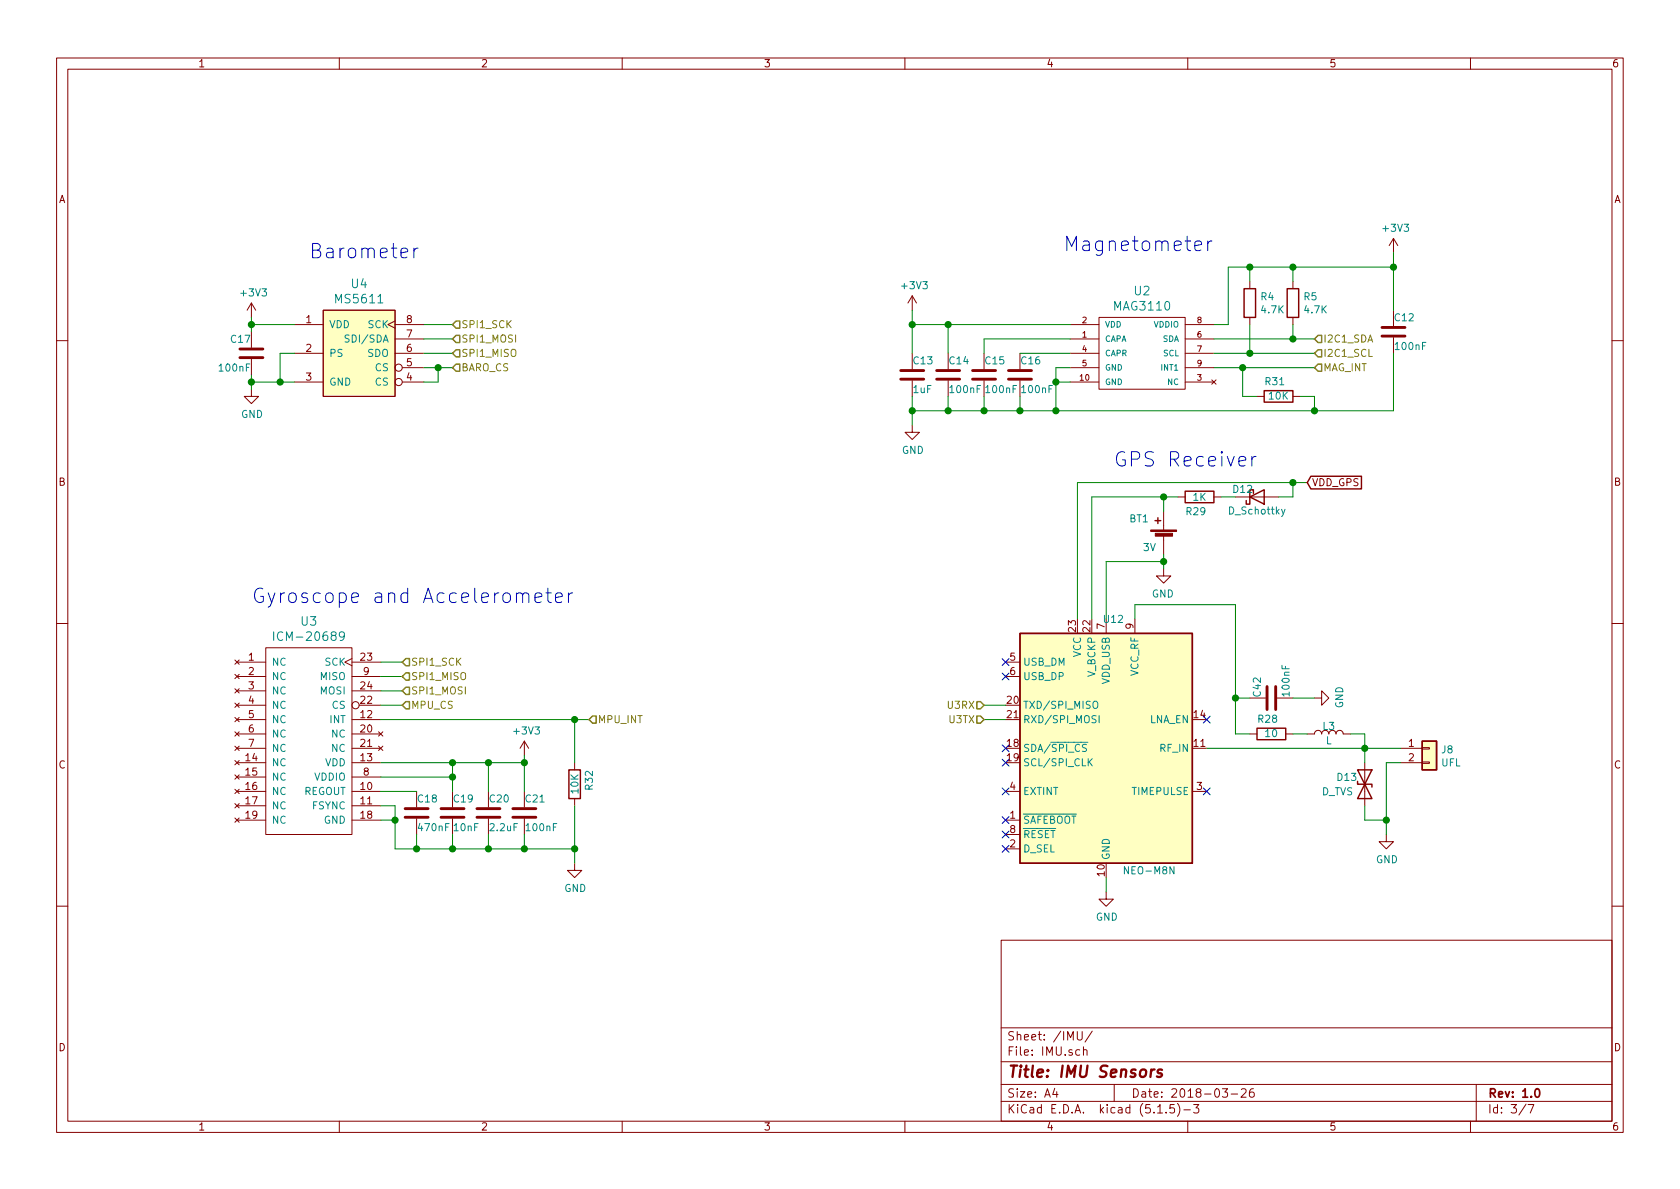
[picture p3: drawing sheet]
EESchema Schematic File Version 4
EELAYER 30 0
EELAYER END
$Descr A4 11693 8268
encoding utf-8
Sheet 3 7
Title "IMU Sensors"
Date "2018-03-26"
Rev "1.0"
Comp ""
Comment1 ""
Comment2 ""
Comment3 ""
Comment4 ""
$EndDescr
$Comp
L mems:ICM-20689 U3
U 1 1
P 2150 5150
F 0 "U3" H 2150 5987 60  0000 C CNN
F 1 "ICM-20689" H 2150 5881 60  0000 C CNN
F 2 "MEMS:QFN-24_MPU" H 2150 5150 60  0001 C CNN
F 3 "" H 2150 5150 60  0001 C CNN
	1    2150 5150
	1    0    0    -1  
$EndComp
$Comp
L mems:MS5611 U4
U 1 1
P 2500 2450
F 0 "U4" H 2500 2937 60  0000 C CNN
F 1 "MS5611" H 2500 2831 60  0000 C CNN
F 2 "MEMS:QFN8-5x3" H 2500 2450 60  0001 C CNN
F 3 "" H 2500 2450 60  0001 C CNN
	1    2500 2450
	1    0    0    -1  
$EndComp
$Comp
L mems:MAG3110 U2
U 1 1
P 7950 2450
F 0 "U2" H 7950 2887 60  0000 C CNN
F 1 "MAG3110" H 7950 2781 60  0000 C CNN
F 2 "MEMS:DFN-10" H 7950 2450 60  0001 C CNN
F 3 "" H 7950 2450 60  0001 C CNN
	1    7950 2450
	1    0    0    -1  
$EndComp
$Comp
L power:GND #PWR017
U 1 1
P 1750 2700
F 0 "#PWR017" H 1750 2450 50  0001 C CNN
F 1 "GND" H 1755 2527 50  0000 C CNN
F 2 "" H 1750 2700 50  0001 C CNN
F 3 "" H 1750 2700 50  0001 C CNN
	1    1750 2700
	1    0    0    -1  
$EndComp
$Comp
L power:+3V3 #PWR015
U 1 1
P 1750 2200
F 0 "#PWR015" H 1750 2050 50  0001 C CNN
F 1 "+3V3" H 1765 2373 50  0000 C CNN
F 2 "" H 1750 2200 50  0001 C CNN
F 3 "" H 1750 2200 50  0001 C CNN
	1    1750 2200
	1    0    0    -1  
$EndComp
$Comp
L power:+3V3 #PWR013
U 1 1
P 6350 2150
F 0 "#PWR013" H 6350 2000 50  0001 C CNN
F 1 "+3V3" H 6365 2323 50  0000 C CNN
F 2 "" H 6350 2150 50  0001 C CNN
F 3 "" H 6350 2150 50  0001 C CNN
	1    6350 2150
	1    0    0    -1  
$EndComp
$Comp
L power:+3V3 #PWR016
U 1 1
P 3650 5250
F 0 "#PWR016" H 3650 5100 50  0001 C CNN
F 1 "+3V3" H 3665 5423 50  0000 C CNN
F 2 "" H 3650 5250 50  0001 C CNN
F 3 "" H 3650 5250 50  0001 C CNN
	1    3650 5250
	1    0    0    -1  
$EndComp
$Comp
L power:GND #PWR014
U 1 1
P 6350 2950
F 0 "#PWR014" H 6350 2700 50  0001 C CNN
F 1 "GND" H 6355 2777 50  0000 C CNN
F 2 "" H 6350 2950 50  0001 C CNN
F 3 "" H 6350 2950 50  0001 C CNN
	1    6350 2950
	1    0    0    -1  
$EndComp
$Comp
L power:GND #PWR018
U 1 1
P 4000 6000
F 0 "#PWR018" H 4000 5750 50  0001 C CNN
F 1 "GND" H 4005 5827 50  0000 C CNN
F 2 "" H 4000 6000 50  0001 C CNN
F 3 "" H 4000 6000 50  0001 C CNN
	1    4000 6000
	1    0    0    -1  
$EndComp
Wire Wire Line
	2650 4600 2800 4600
Wire Wire Line
	2650 4700 2800 4700
Wire Wire Line
	2650 4800 2800 4800
Wire Wire Line
	2650 4900 2800 4900
Wire Wire Line
	2650 5000 4000 5000
Text HLabel 2800 4600 2    50   Input ~ 0
SPI1_SCK
Text HLabel 2800 4700 2    50   Input ~ 0
SPI1_MISO
Text HLabel 2800 4800 2    50   Input ~ 0
SPI1_MOSI
Text HLabel 2800 4900 2    50   Input ~ 0
MPU_CS
Text HLabel 4100 5000 2    50   Input ~ 0
MPU_INT
$Comp
L Device:C C18
U 1 1
P 2900 5650
F 0 "C18" H 2900 5750 50  0000 L CNN
F 1 "470nF" H 2900 5550 50  0000 L CNN
F 2 "STD_SMD:C_0603_HandSoldering" H 2938 5500 50  0001 C CNN
F 3 "" H 2900 5650 50  0001 C CNN
	1    2900 5650
	1    0    0    -1  
$EndComp
$Comp
L Device:C C19
U 1 1
P 3150 5650
F 0 "C19" H 3150 5750 50  0000 L CNN
F 1 "10nF" H 3150 5550 50  0000 L CNN
F 2 "STD_SMD:C_0603_HandSoldering" H 3188 5500 50  0001 C CNN
F 3 "" H 3150 5650 50  0001 C CNN
	1    3150 5650
	1    0    0    -1  
$EndComp
$Comp
L Device:C C20
U 1 1
P 3400 5650
F 0 "C20" H 3400 5750 50  0000 L CNN
F 1 "2.2uF" H 3400 5550 50  0000 L CNN
F 2 "STD_SMD:C_0603_HandSoldering" H 3438 5500 50  0001 C CNN
F 3 "" H 3400 5650 50  0001 C CNN
	1    3400 5650
	1    0    0    -1  
$EndComp
$Comp
L Device:C C21
U 1 1
P 3650 5650
F 0 "C21" H 3650 5750 50  0000 L CNN
F 1 "100nF" H 3650 5550 50  0000 L CNN
F 2 "STD_SMD:C_0603_HandSoldering" H 3688 5500 50  0001 C CNN
F 3 "" H 3650 5650 50  0001 C CNN
	1    3650 5650
	1    0    0    -1  
$EndComp
Wire Wire Line
	2650 5500 2900 5500
Wire Wire Line
	3650 5250 3650 5300
Wire Wire Line
	2650 5300 3150 5300
Connection ~ 3650 5300
Wire Wire Line
	3650 5300 3650 5500
Wire Wire Line
	2650 5400 3150 5400
Wire Wire Line
	3150 5400 3150 5300
Connection ~ 3150 5300
Wire Wire Line
	3150 5300 3400 5300
Wire Wire Line
	3150 5400 3150 5500
Connection ~ 3150 5400
Wire Wire Line
	3400 5500 3400 5300
Connection ~ 3400 5300
Wire Wire Line
	3400 5300 3650 5300
Wire Wire Line
	3650 5900 3400 5900
Wire Wire Line
	2750 5900 2750 5700
Wire Wire Line
	2750 5600 2650 5600
Wire Wire Line
	3650 5900 3650 5800
Wire Wire Line
	2650 5700 2750 5700
Connection ~ 2750 5700
Wire Wire Line
	2750 5700 2750 5600
Wire Wire Line
	2900 5800 2900 5900
Connection ~ 2900 5900
Wire Wire Line
	2900 5900 2750 5900
Wire Wire Line
	3150 5800 3150 5900
Connection ~ 3150 5900
Wire Wire Line
	3150 5900 2900 5900
Wire Wire Line
	3400 5800 3400 5900
Connection ~ 3400 5900
Wire Wire Line
	3400 5900 3150 5900
$Comp
L Device:C C16
U 1 1
P 7100 2600
F 0 "C16" H 7100 2700 50  0000 L CNN
F 1 "100nF" H 7100 2500 50  0000 L CNN
F 2 "STD_SMD:C_0603_HandSoldering" H 7138 2450 50  0001 C CNN
F 3 "" H 7100 2600 50  0001 C CNN
	1    7100 2600
	1    0    0    -1  
$EndComp
$Comp
L Device:C C15
U 1 1
P 6850 2600
F 0 "C15" H 6850 2700 50  0000 L CNN
F 1 "100nF" H 6850 2500 50  0000 L CNN
F 2 "STD_SMD:C_0603_HandSoldering" H 6888 2450 50  0001 C CNN
F 3 "" H 6850 2600 50  0001 C CNN
	1    6850 2600
	1    0    0    -1  
$EndComp
$Comp
L Device:C C14
U 1 1
P 6600 2600
F 0 "C14" H 6600 2700 50  0000 L CNN
F 1 "100nF" H 6600 2500 50  0000 L CNN
F 2 "STD_SMD:C_0603_HandSoldering" H 6638 2450 50  0001 C CNN
F 3 "" H 6600 2600 50  0001 C CNN
	1    6600 2600
	1    0    0    -1  
$EndComp
$Comp
L Device:C C13
U 1 1
P 6350 2600
F 0 "C13" H 6350 2700 50  0000 L CNN
F 1 "1uF" H 6350 2500 50  0000 L CNN
F 2 "STD_SMD:C_0603_HandSoldering" H 6388 2450 50  0001 C CNN
F 3 "" H 6350 2600 50  0001 C CNN
	1    6350 2600
	1    0    0    -1  
$EndComp
$Comp
L Device:C C12
U 1 1
P 9700 2300
F 0 "C12" H 9700 2400 50  0000 L CNN
F 1 "100nF" H 9700 2200 50  0000 L CNN
F 2 "STD_SMD:C_0603_HandSoldering" H 9738 2150 50  0001 C CNN
F 3 "" H 9700 2300 50  0001 C CNN
	1    9700 2300
	1    0    0    -1  
$EndComp
Wire Wire Line
	7450 2250 6600 2250
Wire Wire Line
	6350 2250 6350 2150
Wire Wire Line
	6350 2250 6350 2450
Connection ~ 6350 2250
Wire Wire Line
	6350 2750 6350 2850
Wire Wire Line
	6350 2850 6600 2850
Wire Wire Line
	7350 2850 7350 2650
Wire Wire Line
	7350 2550 7450 2550
Connection ~ 6350 2850
Wire Wire Line
	6350 2850 6350 2950
Wire Wire Line
	7450 2650 7350 2650
Connection ~ 7350 2650
Wire Wire Line
	7350 2650 7350 2550
Wire Wire Line
	7450 2450 7100 2450
Wire Wire Line
	7450 2350 6850 2350
Wire Wire Line
	6850 2350 6850 2450
Wire Wire Line
	6600 2450 6600 2250
Connection ~ 6600 2250
Wire Wire Line
	6600 2250 6350 2250
Wire Wire Line
	6600 2750 6600 2850
Connection ~ 6600 2850
Wire Wire Line
	6600 2850 6850 2850
Wire Wire Line
	6850 2750 6850 2850
Connection ~ 6850 2850
Wire Wire Line
	6850 2850 7100 2850
Wire Wire Line
	7100 2750 7100 2850
Connection ~ 7100 2850
Wire Wire Line
	7100 2850 7350 2850
$Comp
L power:+3V3 #PWR012
U 1 1
P 9700 1750
F 0 "#PWR012" H 9700 1600 50  0001 C CNN
F 1 "+3V3" H 9715 1923 50  0000 C CNN
F 2 "" H 9700 1750 50  0001 C CNN
F 3 "" H 9700 1750 50  0001 C CNN
	1    9700 1750
	1    0    0    -1  
$EndComp
Wire Wire Line
	8450 2350 9000 2350
Wire Wire Line
	8450 2450 8700 2450
Wire Wire Line
	8450 2550 8650 2550
Text HLabel 9150 2350 2    50   Input ~ 0
I2C1_SDA
Text HLabel 9150 2450 2    50   Input ~ 0
I2C1_SCL
Text HLabel 9150 2550 2    50   Input ~ 0
MAG_INT
Wire Wire Line
	7350 2850 9150 2850
Wire Wire Line
	9700 2850 9700 2450
Connection ~ 7350 2850
$Comp
L Device:C C17
U 1 1
P 1750 2450
F 0 "C17" H 1750 2550 50  0000 L CNN
F 1 "100nF" H 1750 2350 50  0000 L CNN
F 2 "STD_SMD:C_0603_HandSoldering" H 1788 2300 50  0001 C CNN
F 3 "" H 1750 2450 50  0001 C CNN
	1    1750 2450
	-1   0    0    -1  
$EndComp
Wire Wire Line
	2050 2650 1950 2650
Wire Wire Line
	1750 2650 1750 2700
Wire Wire Line
	1750 2650 1750 2600
Connection ~ 1750 2650
Wire Wire Line
	2050 2450 1950 2450
Wire Wire Line
	1950 2450 1950 2650
Connection ~ 1950 2650
Wire Wire Line
	1950 2650 1750 2650
Wire Wire Line
	2050 2250 1750 2250
Wire Wire Line
	1750 2250 1750 2300
Wire Wire Line
	1750 2250 1750 2200
Connection ~ 1750 2250
Wire Wire Line
	2950 2550 3050 2550
Wire Wire Line
	3050 2550 3050 2650
Wire Wire Line
	3050 2650 2950 2650
Connection ~ 3050 2550
Wire Wire Line
	3050 2550 3150 2550
Wire Wire Line
	2950 2450 3150 2450
Wire Wire Line
	2950 2350 3150 2350
Wire Wire Line
	2950 2250 3150 2250
Text HLabel 3150 2250 2    50   Input ~ 0
SPI1_SCK
Text HLabel 3150 2350 2    50   Input ~ 0
SPI1_MOSI
Text HLabel 3150 2450 2    50   Input ~ 0
SPI1_MISO
Text HLabel 3150 2550 2    50   Input ~ 0
BARO_CS
$Comp
L Device:R R4
U 1 1
P 8700 2100
F 0 "R4" H 8770 2146 50  0000 L CNN
F 1 "4.7K" H 8770 2055 50  0000 L CNN
F 2 "STD_SMD:R_0603_HandSoldering" V 8630 2100 50  0001 C CNN
F 3 "" H 8700 2100 50  0001 C CNN
	1    8700 2100
	1    0    0    -1  
$EndComp
$Comp
L Device:R R5
U 1 1
P 9000 2100
F 0 "R5" H 9070 2146 50  0000 L CNN
F 1 "4.7K" H 9070 2055 50  0000 L CNN
F 2 "STD_SMD:R_0603_HandSoldering" V 8930 2100 50  0001 C CNN
F 3 "" H 9000 2100 50  0001 C CNN
	1    9000 2100
	1    0    0    -1  
$EndComp
Wire Wire Line
	8450 2250 8550 2250
Wire Wire Line
	8550 2250 8550 1850
Wire Wire Line
	8550 1850 8700 1850
Wire Wire Line
	8700 1850 8700 1950
Wire Wire Line
	8700 1850 9000 1850
Wire Wire Line
	9000 1850 9000 1950
Connection ~ 8700 1850
Wire Wire Line
	8700 2250 8700 2450
Connection ~ 8700 2450
Wire Wire Line
	8700 2450 9150 2450
Wire Wire Line
	9000 2250 9000 2350
Connection ~ 9000 2350
Wire Wire Line
	9000 2350 9150 2350
Wire Wire Line
	9000 1850 9700 1850
Wire Wire Line
	9700 1850 9700 2150
Connection ~ 9000 1850
Wire Wire Line
	9700 1750 9700 1850
Connection ~ 9700 1850
$Comp
L Connector_Generic:Conn_01x02 J8
U 1 1
P 9950 5200
F 0 "J8" H 10029 5192 50  0000 L CNN
F 1 "UFL" H 10029 5101 50  0000 L CNN
F 2 "Connector_Coaxial:U.FL_Molex_MCRF_73412-0110_Vertical" H 9950 5200 50  0001 C CNN
F 3 "~" H 9950 5200 50  0001 C CNN
	1    9950 5200
	1    0    0    -1  
$EndComp
Wire Wire Line
	9750 5200 9500 5200
$Comp
L power:GND #PWR055
U 1 1
P 9650 5800
F 0 "#PWR055" H 9650 5550 50  0001 C CNN
F 1 "GND" H 9655 5627 50  0000 C CNN
F 2 "" H 9650 5800 50  0001 C CNN
F 3 "" H 9650 5800 50  0001 C CNN
	1    9650 5800
	1    0    0    -1  
$EndComp
Wire Wire Line
	9750 5300 9650 5300
Wire Wire Line
	9650 5300 9650 5700
$Comp
L Device:D_Schottky D12
U 1 1
P 8750 3450
F 0 "D12" H 8650 3400 50  0000 C CNN
F 1 "D_Schottky" H 8750 3550 50  0000 C CNN
F 2 "STD_SMD:D_SOD-323_HandSoldering" H 8750 3450 50  0001 C CNN
F 3 "" H 8750 3450 50  0001 C CNN
	1    8750 3450
	1    0    0    1   
$EndComp
$Comp
L Device:R R29
U 1 1
P 8350 3450
F 0 "R29" V 8450 3400 50  0000 L CNN
F 1 "1K" V 8350 3450 50  0000 C CNN
F 2 "STD_SMD:R_0603_HandSoldering" V 8280 3450 50  0001 C CNN
F 3 "" H 8350 3450 50  0001 C CNN
	1    8350 3450
	0    -1   1    0   
$EndComp
Wire Wire Line
	8200 3450 8100 3450
Wire Wire Line
	8600 3450 8500 3450
Wire Wire Line
	8900 3450 9000 3450
Wire Wire Line
	9000 3450 9000 3350
Connection ~ 9000 3350
Wire Wire Line
	9000 3350 9100 3350
$Comp
L Device:Battery_Cell BT1
U 1 1
P 8100 3750
F 0 "BT1" H 8200 3900 50  0000 L CNN
F 1 "3V" H 8150 3700 50  0000 L CNN
F 2 "BatteryExt:XH414HG-IV01E" V 8100 3810 50  0001 C CNN
F 3 "" V 8100 3810 50  0001 C CNN
	1    8100 3750
	-1   0    0    -1  
$EndComp
Wire Wire Line
	8100 3550 8100 3450
Text HLabel 6850 4900 0    50   Input ~ 0
U3RX
Text HLabel 6850 5000 0    50   Input ~ 0
U3TX
Wire Wire Line
	9000 3350 7500 3350
$Comp
L power:GND #PWR054
U 1 1
P 8100 3950
F 0 "#PWR054" H 8100 3700 50  0001 C CNN
F 1 "GND" H 8105 3777 50  0000 C CNN
F 2 "" H 8100 3950 50  0001 C CNN
F 3 "" H 8100 3950 50  0001 C CNN
	1    8100 3950
	-1   0    0    -1  
$EndComp
Wire Wire Line
	8100 3950 8100 3900
$Comp
L Device:R R28
U 1 1
P 8850 5100
F 0 "R28" V 8950 5050 50  0000 L CNN
F 1 "10" V 8850 5100 50  0000 C CNN
F 2 "STD_SMD:R_0603_HandSoldering" V 8780 5100 50  0001 C CNN
F 3 "" H 8850 5100 50  0001 C CNN
	1    8850 5100
	0    -1   -1   0   
$EndComp
$Comp
L Device:L L3
U 1 1
P 9250 5100
F 0 "L3" V 9300 5100 50  0000 C CNN
F 1 "L" V 9200 5100 50  0000 C CNN
F 2 "STD_SMD:R_0402" H 9250 5100 50  0001 C CNN
F 3 "" H 9250 5100 50  0001 C CNN
	1    9250 5100
	0    -1   -1   0   
$EndComp
Wire Wire Line
	9000 5100 9100 5100
$Comp
L Device:C C42
U 1 1
P 8850 4850
F 0 "C42" H 8850 4950 50  0000 L CNN
F 1 "100nF" H 8850 4750 50  0000 L CNN
F 2 "STD_SMD:C_0603_HandSoldering" H 8888 4700 50  0001 C CNN
F 3 "" H 8850 4850 50  0001 C CNN
	1    8850 4850
	0    -1   -1   0   
$EndComp
Wire Wire Line
	8700 4850 8600 4850
Wire Wire Line
	8600 4850 8600 5100
Wire Wire Line
	8600 5100 8700 5100
$Comp
L power:GND #PWR053
U 1 1
P 9150 4850
F 0 "#PWR053" H 9150 4600 50  0001 C CNN
F 1 "GND" H 9155 4677 50  0000 C CNN
F 2 "" H 9150 4850 50  0001 C CNN
F 3 "" H 9150 4850 50  0001 C CNN
	1    9150 4850
	0    -1   -1   0   
$EndComp
Wire Wire Line
	9000 4850 9150 4850
Wire Wire Line
	9400 5100 9500 5100
Wire Wire Line
	9500 5100 9500 5200
Connection ~ 9500 5200
$Comp
L Device:D_TVS D13
U 1 1
P 9500 5450
F 0 "D13" V 9450 5250 50  0000 L CNN
F 1 "D_TVS" V 9550 5150 50  0000 L CNN
F 2 "STD_SMD:R_0402" H 9500 5450 50  0001 C CNN
F 3 "https://en.wikipedia.org/wiki/Transient-voltage-suppression_diode" H 9500 5450 50  0001 C CNN
	1    9500 5450
	0    1    1    0   
$EndComp
Wire Wire Line
	9500 5300 9500 5200
Wire Wire Line
	9500 5600 9500 5700
Wire Wire Line
	9500 5700 9650 5700
Connection ~ 9650 5700
Wire Wire Line
	9650 5700 9650 5800
Wire Wire Line
	6850 5000 7000 5000
Wire Wire Line
	6850 4900 7000 4900
$Comp
L Device:R R32
U 1 1
P 4000 5450
F 0 "R32" V 4100 5400 50  0000 L CNN
F 1 "10K" V 4000 5450 50  0000 C CNN
F 2 "STD_SMD:R_0603_HandSoldering" V 3930 5450 50  0001 C CNN
F 3 "" H 4000 5450 50  0001 C CNN
	1    4000 5450
	1    0    0    -1  
$EndComp
Wire Wire Line
	3650 5900 4000 5900
Wire Wire Line
	4000 5900 4000 6000
Connection ~ 3650 5900
Wire Wire Line
	4000 5900 4000 5600
Connection ~ 4000 5900
Wire Wire Line
	4000 5300 4000 5000
Connection ~ 4000 5000
Wire Wire Line
	4000 5000 4100 5000
$Comp
L Device:R R31
U 1 1
P 8900 2750
F 0 "R31" V 9000 2700 50  0000 L CNN
F 1 "10K" V 8900 2750 50  0000 C CNN
F 2 "STD_SMD:R_0603_HandSoldering" V 8830 2750 50  0001 C CNN
F 3 "" H 8900 2750 50  0001 C CNN
	1    8900 2750
	0    -1   -1   0   
$EndComp
Wire Wire Line
	8750 2750 8650 2750
Wire Wire Line
	8650 2750 8650 2550
Connection ~ 8650 2550
Wire Wire Line
	8650 2550 9150 2550
Wire Wire Line
	9050 2750 9150 2750
Wire Wire Line
	9150 2750 9150 2850
Connection ~ 9150 2850
Wire Wire Line
	9150 2850 9700 2850
Text Notes 2150 1800 0    100  ~ 0
Barometer
Text Notes 7400 1750 0    100  ~ 0
Magnetometer
Text Notes 1750 4200 0    100  ~ 0
Gyroscope and Accelerometer
Text Notes 7750 3250 0    100  ~ 0
GPS Receiver
$Comp
L RF_GPS:NEO-M8N U12
U 1 1
P 7700 5200
F 0 "U12" H 7750 6100 50  0000 C CNN
F 1 "NEO-M8N" H 8000 4350 50  0000 C CNN
F 2 "LCC:UBX-LCC24" H 8100 4350 50  0001 C CNN
F 3 "https://www.u-blox.com/sites/default/files/NEO-M8-FW3_DataSheet_%28UBX-15031086%29.pdf" H 7700 5200 50  0001 C CNN
	1    7700 5200
	1    0    0    -1  
$EndComp
Wire Wire Line
	7500 3350 7500 4300
Wire Wire Line
	8100 3450 7600 3450
Wire Wire Line
	7600 3450 7600 4300
Connection ~ 8100 3450
Wire Wire Line
	8100 3900 7700 3900
Wire Wire Line
	7700 3900 7700 4300
Connection ~ 8100 3900
Wire Wire Line
	8100 3900 8100 3850
Wire Wire Line
	8400 5200 9500 5200
Wire Wire Line
	8600 4850 8600 4200
Wire Wire Line
	8600 4200 7900 4200
Wire Wire Line
	7900 4200 7900 4300
Connection ~ 8600 4850
NoConn ~ 8400 5000
NoConn ~ 7000 4600
NoConn ~ 7000 4700
NoConn ~ 7000 5200
NoConn ~ 7000 5300
$Comp
L power:GND #PWR0101
U 1 1
P 7700 6200
F 0 "#PWR0101" H 7700 5950 50  0001 C CNN
F 1 "GND" H 7705 6027 50  0000 C CNN
F 2 "" H 7700 6200 50  0001 C CNN
F 3 "" H 7700 6200 50  0001 C CNN
	1    7700 6200
	1    0    0    -1  
$EndComp
Wire Wire Line
	7700 6200 7700 6100
NoConn ~ 7000 5500
NoConn ~ 7000 5700
NoConn ~ 7000 5800
NoConn ~ 7000 5900
NoConn ~ 8400 5500
Text GLabel 9100 3350 2    50   Input ~ 0
VDD_GPS
$EndSCHEMATC
